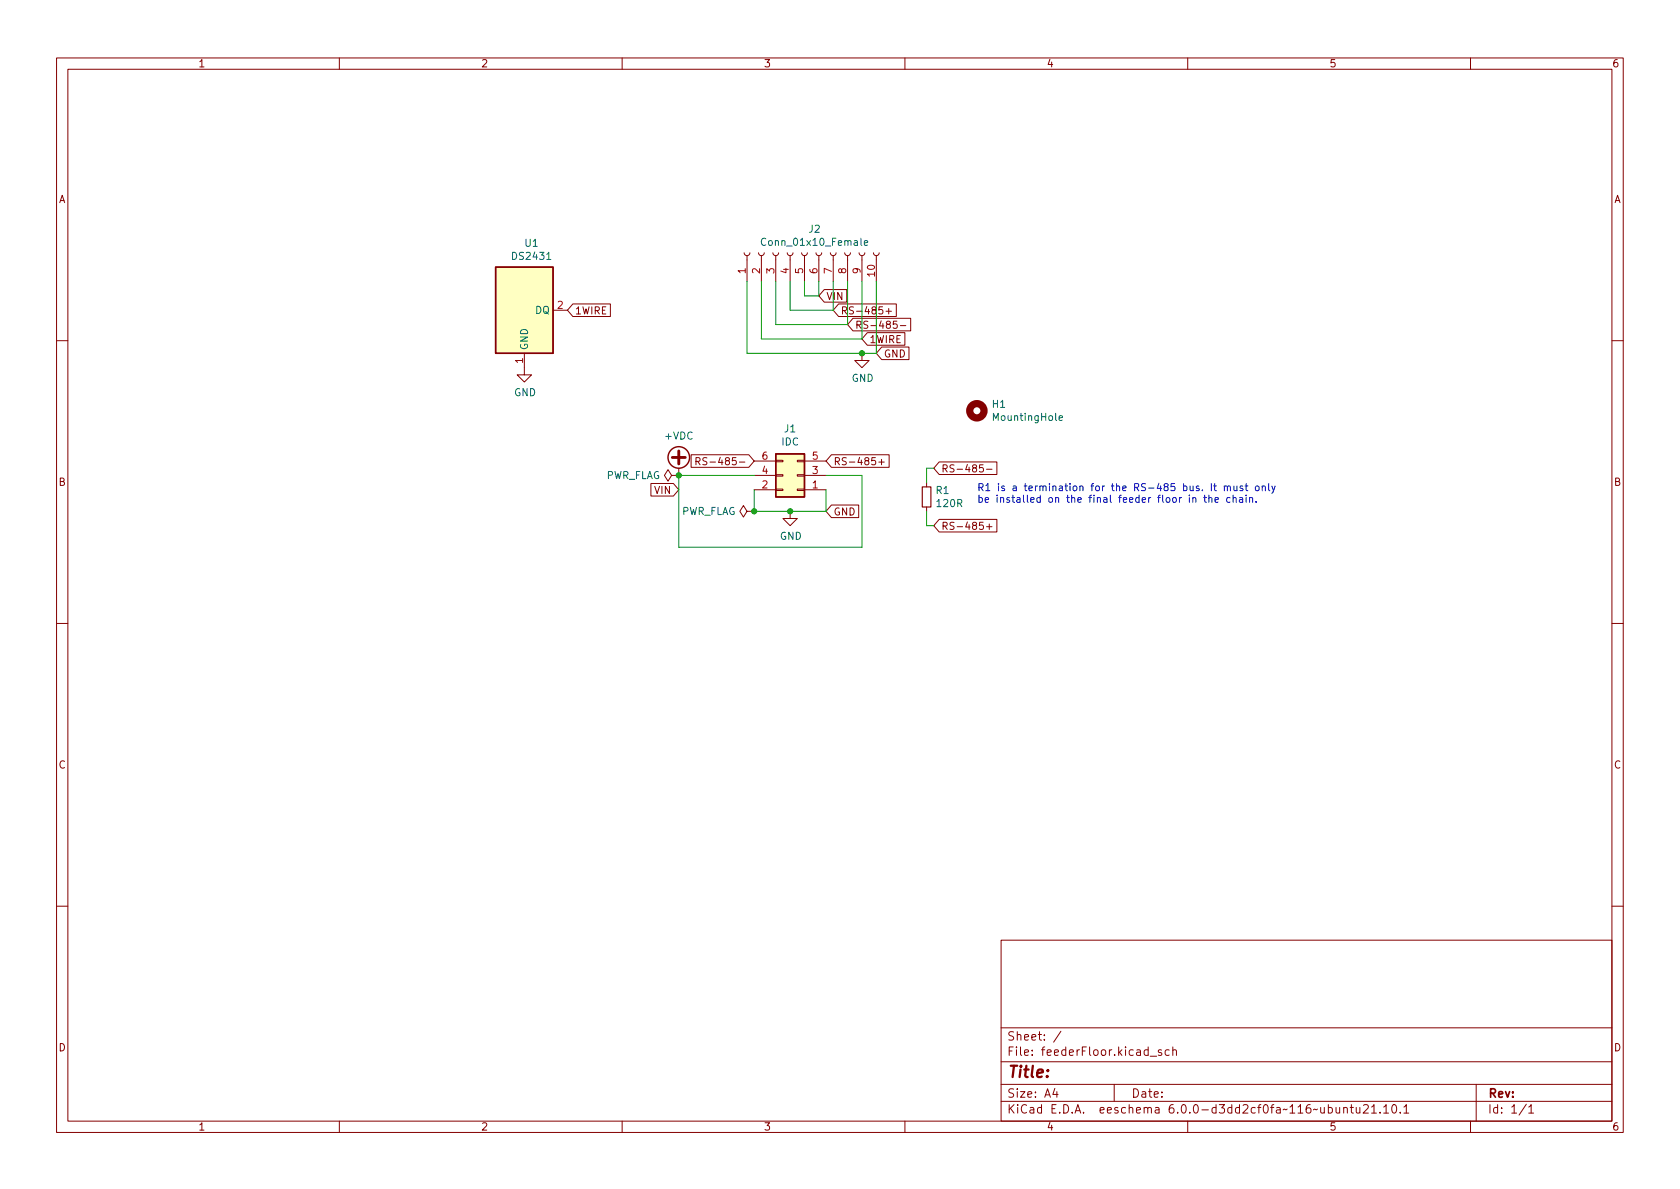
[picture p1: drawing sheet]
<svg xmlns="http://www.w3.org/2000/svg" width="297mm" height="210mm" viewBox="0 0 297 210" stroke-linecap="round" stroke-linejoin="round" font-family="sans-serif">
<g fill="none" stroke="#840000" stroke-width=".18">
<path d="M10 10.2h277v190.1h-277zM12 12.2h273v186.1h-273zM60 10.2v2M110 10.2v2M160 10.2v2M210 10.2v2M260 10.2v2M97.8 54.9h2.5M101.3 53.7h6.6v2.3h-6.6l-1-1.1zM131.6 44.7l.1 .4 .4 .1 .3-.1 .2-.4M132.1 45.2v4.6M134.1 44.7l.2 .4 .3 .1 .4-.1 .1-.4"/>
<path d="M134.6 45.2v4.6M136.7 44.7l.1 .4 .4 .1 .3-.1 .2-.4M137.2 45.2v4.6M139.2 44.7l.1 .4 .4 .1 .4-.1 .1-.4M139.7 45.2v4.6M141.7 44.7l.2 .4 .3 .1 .4-.1 .1-.4M142.2 45.2v4.6M144.3 44.7l.1 .4 .4 .1 .3-.1 .2-.4M144.8 45.2v4.6M145.7 51.2h4v2.2h-4l-.9-1.1zM146.8 44.7l.2 .4 .3 .1 .4-.1 .1-.4M147.3 45.2v4.6"/>
<path d="M148.3 53.7h10.2v2.3h-10.2l-1-1.1zM149.4 44.7l.1 .4 .4 .1 .3-.1 .2-.4M149.9 45.2v4.6M150.8 56.3h10.2v2.2h-10.2l-.9-1.1zM151.9 44.7l.1 .4 .4 .1 .4-.1 .1-.4M152.4 45.2v4.6M153.4 58.8h6.6v2.2h-6.6l-1-1.1zM154.4 44.7l.2 .4 .3 .1 .4-.1 .1-.4M154.9 45.2v4.6M156.6 55h1M157.1 54.6v.9M158.6 56.8h-.6l-.1 .6 .2-.1h.4l.1 .2v.4l-.2 .2-.5-.2"/>
<path d="M159.2 57.6h1M10 60.2h2M92.7 62.5v3.8h1.3l-1.3 1.3-1.3-1.3h1.3M152.4 62.5v1.2h1.3l-1.3 1.3-1.3-1.3h1.3M155.9 61.4h4.8v2.2h-4.8l-1-1.1zM285 60.2h2M115.1 85.5h4l.9 1.1-.9 1.1h-4zM118.7 84.1l-.6-1-.6 1 .6 1 .6-1h1.3M120 84.1h.1M120 82.8v1.3M122.2 80.4h10.2l.9 1.1-.9 1.1h-10.2zM123.1 81.6l.6-.1 .1-.2-.1-.3-.6-.1v1.3"/>
<path d="M123.4 81.6l.4 .6M125 81l-.5-.1-.2 .3 .1 .3 .5 .2v.4l-.2 .1-.4-.1M132.1 90.4l-.7-1-.6 1 .6 1 .7-1h1.2M133.3 90.4h.1M133.3 86.6h3.9M133.3 84.1h3.9M133.3 81.5h3.9M137.2 81.4h1.2v.3h-1.2zM137.2 83.9h1.2v.3h-1.2zM137.2 86.5h1.2v.2h-1.2zM139.7 90.4v1.3h1.3l-1.3 1.3-1.3-1.3h1.3M141 81.4h1.2v.3h-1.2z"/>
<path d="M141 83.9h1.2v.3h-1.2zM141 86.5h1.2v.2h-1.2zM142.2 86.6h3.8M142.2 84.1h3.8M142.2 81.5h3.8M147 80.4h10.2v2.2h-10.2l-1-1.1zM147 89.3h4.8v2.2h-4.8l-1-1.1zM155.4 81.7h.9M155.9 81.2v1M163.8 85.3v.8M163.8 89.7v.7M166.1 91.8h10.2v2.3h-10.2l-1-1.1z"/>
<path d="M166.1 81.7h10.2v2.2h-10.2l-1-1.1zM173.8 82.2h-.6v.6l.1-.1h.5l.1 .2-.1 .4-.2 .2-.4-.2M174.4 93.1h1M174.4 83h1M174.9 92.7v.9M10 110.2h2M285 110.2h2M10 160.2h2M177 166.3h108v32h-108zM285 160.2h2M60 198.3v2M110 198.3v2"/>
<path d="M160 198.3v2M177 194.8h108M177 191.8h108M177 187.8h108M177 181.8h108M186.5 192.5l-.4 1h1M186.9 193v1M187.6 182.4l-1.3 1.9M197 191.8v3M203.4 186.8h1.1M205.4 185.7l-.4-.1-.2 .2 .1 .3 .5 .1v.4h-.6M206.7 185.7l-.4-.1-.3 .3v.4l.1 .3h.6"/>
<path d="M207.4 185.8l.2-.2 .3 .1 .1 .9M207.4 185.1v1.5M210 198.3v2M237.6 196l.2-.2 .3 .1 .1 .9M237.6 195.8v1M238.7 195.8h.6M238.9 195.3v1.3l.4 .2M239.8 195.8l.1 1h.3l.2-.1M240.4 195.8v1M241.1 195.5l.5-.2 .3 .2v.3l-.9 1h.9M242.5 195.8l.4-.5v1.5M242.5 196.8h.9"/>
<path d="M244 196.7v.1M244.6 195.8l.5-.5v1.5M244.6 196.8h.9M246.3 195.4l.1-.1a.81 .81 0 0 1 .6 .7 .81 .81 0 0 1-.3 .8h-.1a.81 .81 0 0 1-.6-.6 .81 .81 0 0 1 .3-.8zM247.6 196.7v.1M248.2 195.8l.4-.5v1.5M248.2 196.8h.9M260 198.3v2M261 191.8v6.5M269.9 195.3l-1.3 1.9M270.3 195.8l.4-.5v1.5M270.3 196.8h.9"/>
</g>
<g fill="#ffffc2" stroke="#ffffc2" stroke-width=".18">
<path d="M87.6 47.2h10.2v15.3h-10.2z"/>
<path d="M137.2 80.3h5v7.6h-5z"/>
</g>
<g fill="none" stroke="#840000" stroke-width=".25">
<path d="M87.6 47.2h10.2v15.3h-10.2zM137.2 80.3h5v7.6h-5z"/>
<circle cx="120" cy="80.9" r="1.9"/>
</g>
<circle cx="172.7" cy="72.6" r="1.27" fill="none" stroke="#840000" stroke-width="1.3"/>
<path d="M135.4 42.2a.6 .6 0 0 0-.8 .5 .6 .6 0 0 0 .6 .7l.2-.1M152.8 43l.6-.2v-.2l-.4-.1-.2 .2 .1 .6h.5M187.3 73.9l.6-.1-.1-.2-.4-.1-.1 .2v.6h.5" fill="none" stroke="#006464" stroke-width=".18"/>
<path d="M120 79.8v2.2M118.9 80.9h2.3" fill="none" stroke="#840000" stroke-width=".51"/>
<path d="M163.1 86.1h1.5v3.6h-1.5z" fill="none" stroke="#840000" stroke-width=".2"/>
<g fill="none" stroke="#0000c2" stroke-width=".18">
<path d="M210.9 88.1l.2-.1h.3v.8M210.9 88v.8M212.8 88h.5M213 87.6v1l.3 .2M213.7 88.1l.2-.1h.3l.1 .8M213.7 87.6v1.2M214.2 85.5v1.3M214.6 85.9h.5M214.8 85.5v1.1l.3 .2M214.8 88.4l.6-.1v-.3h-.4l-.2 .2 .1 .6h.5M216.5 86.1l.1-.2 .3 .1 .1 .8M216.5 85.9v.9"/>
<path d="M217 86.1l.2-.2 .3 .1v.8M217.5 88h-.4l-.2 .2 .1 .6h.5M218 88.1l.2-.1h.3l.1 .8M218 87.6v1.2M218.2 85.9v.8l.3 .1 .2-.1M218.7 85.9v.9M219.2 88h.5v.8M219.7 86l-.3-.1-.2 .2 .1 .2 .4 .1v.3h-.5M219.7 88.3h-.4l-.2 .2 .2 .3h.4M220.1 85.9h.5M220.3 85.5v1.1l.3 .2M220.3 87.6v.1"/>
<path d="M220.3 88v.8M220.9 88.1l.2-.1h.3l.1 .8M220.9 88v.8M222.1 86l.3-.1 .2 .3v.3l-.2 .3-.3-.1-.1-.2zM222.1 88.7v.1M223.2 86.1l.2-.2 .3 .1v.8M223.2 85.9v.9M224.3 85.5v1.1l.2 .2M224.9 85.9l.3 .9M225.5 85.9l-.5 1.2-.1 .1"/>
</g>
<path d="M132.1 49.8v12.7h22.8v-12.7M134.6 49.8v10.1h17.8v-10.1M137.2 49.8v7.6h12.7v-7.6M139.7 49.8v5.1h7.6v-5.1M142.2 49.8v2.5h2.6v-2.5M133.3 84.1h-13.3v12.7h32.4v-12.7h-6.4M133.3 86.6v3.8h12.7v-3.8M163.8 90.4v2.6h1.3M165.1 82.8h-1.3v2.5" fill="none" stroke="#009600" stroke-width=".18"/>
<g fill="#009600" stroke="#009600" stroke-width=".18">
<circle cx="139.7" cy="90.4" r=".46"/>
<circle cx="133.3" cy="90.4" r=".46"/>
<circle cx="152.4" cy="62.5" r=".46"/>
<circle cx="120" cy="84.1" r=".46"/>
</g>
<text font-size="2.8" fill="#840000" x="178" y="190.6">Title:</text>
<g font-size="2.1" fill="#840000">
<text x="178" y="184">Sheet: /</text>
<text x="178" y="186.7">File: feederFloor.kicad_sch</text>
<text x="178" y="196.9">KiCad E.D.A. eeschema 6.0.0-d3dd2cf0fa~116~ubuntu21.10.1</text>
<text x="178" y="194.1">Size: A4</text>
<text x="200" y="194.1">Date:</text>
<text x="263" y="194.1">Rev:</text>
<text x="263" y="196.9">Id: 1/1</text>
</g>
<g font-size="1.8" fill="#840000">
<text x="35" y="11.9">1</text>
<text x="85" y="11.9">2</text>
<text x="135" y="11.9">3</text>
<text x="185" y="11.9">4</text>
<text x="235" y="11.9">5</text>
<text x="285" y="11.9">6</text>
<text x="10.3" y="35.9">A</text>
<text x="285.3" y="35.9">A</text>
<text x="146" y="53">VIN</text>
<text x="101.6" y="55.6">1WIRE</text>
<text x="148.6" y="55.6">RS-485+</text>
<text x="151.1" y="58.1">RS-485-</text>
<text x="153.7" y="60.7">1WIRE</text>
<text x="156.2" y="63.2">GND</text>
<text x="125.5" y="82.3">RS-485-</text>
<text x="147.3" y="82.3">RS-485+</text>
<text x="166.4" y="83.5">RS-485-</text>
<text x="10.3" y="85.9">B</text>
<text x="115.8" y="87.3">VIN</text>
<text x="285.3" y="85.9">B</text>
<text x="147.3" y="91.1">GND</text>
<text x="166.4" y="93.7">RS-485+</text>
<text x="10.3" y="135.9">C</text>
<text x="285.3" y="135.9">C</text>
<text x="10.3" y="185.9">D</text>
<text x="285.3" y="185.9">D</text>
<text x="35" y="199.9">1</text>
<text x="85" y="199.9">2</text>
<text x="135" y="199.9">3</text>
<text x="185" y="199.9">4</text>
<text x="235" y="199.9">5</text>
<text x="285" y="199.9">6</text>
</g>
<g font-size="1.8" fill="#006464">
<text x="143" y="41.1">J2</text>
<text x="90.8" y="45.9">DS2431</text>
<text x="92.8" y="43.6">U1</text>
<text x="135.3" y="43.5">Conn_01x10_Female</text>
<text x="94.6" y="55.5">DQ</text>
<text x="93.3" y="62" transform="rotate(-90 93.3 62)">GND</text>
<text x="90.9" y="70">GND</text>
<text x="150.6" y="67.5">GND</text>
<text x="117.6" y="77.7">+VDC</text>
<text x="138.7" y="76.4">J1</text>
<text x="175.5" y="72.1">H1</text>
<text x="175.8" y="74.4">MountingHole</text>
<text x="138.2" y="78.8">IDC</text>
<text x="107" y="84.7">PWR_FLAG</text>
<text x="165.5" y="87.3">R1</text>
<text x="165.7" y="89.7">120R</text>
<text x="120.4" y="91.1">PWR_FLAG</text>
<text x="137.9" y="95.4">GND</text>
</g>
<g font-size="1.8" fill="#a90000">
<text x="131.8" y="48.4" transform="rotate(-90 131.8 48.4)">1</text>
<text x="134.4" y="48.4" transform="rotate(-90 134.4 48.4)">2</text>
<text x="136.9" y="48.4" transform="rotate(-90 136.9 48.4)">3</text>
<text x="139.4" y="48.4" transform="rotate(-90 139.4 48.4)">4</text>
<text x="142" y="48.4" transform="rotate(-90 142 48.4)">5</text>
<text x="144.5" y="48.4" transform="rotate(-90 144.5 48.4)">6</text>
<text x="147.1" y="48.4" transform="rotate(-90 147.1 48.4)">7</text>
<text x="149.6" y="48.4" transform="rotate(-90 149.6 48.4)">8</text>
<text x="152.1" y="48.4" transform="rotate(-90 152.1 48.4)">9</text>
<text x="154.7" y="48.9" transform="rotate(-90 154.7 48.9)">10</text>
<text x="98.6" y="54.6">2</text>
<text x="92.5" y="64.2" transform="rotate(-90 92.5 64.2)">1</text>
<text x="134.8" y="83.8">4</text>
<text x="134.8" y="81.3">6</text>
<text x="143.7" y="83.8">3</text>
<text x="143.7" y="81.3">5</text>
<text x="134.8" y="86.4">2</text>
<text x="143.7" y="86.4">1</text>
</g>
<g font-size="1.8" fill="#0000c2">
<text x="172.7" y="86.8">R1 is a termination for the RS-485 bus. It must only</text>
<text x="172.7" y="88.9">be installed on the final feeder floor in the chain.</text>
</g>
</svg>
